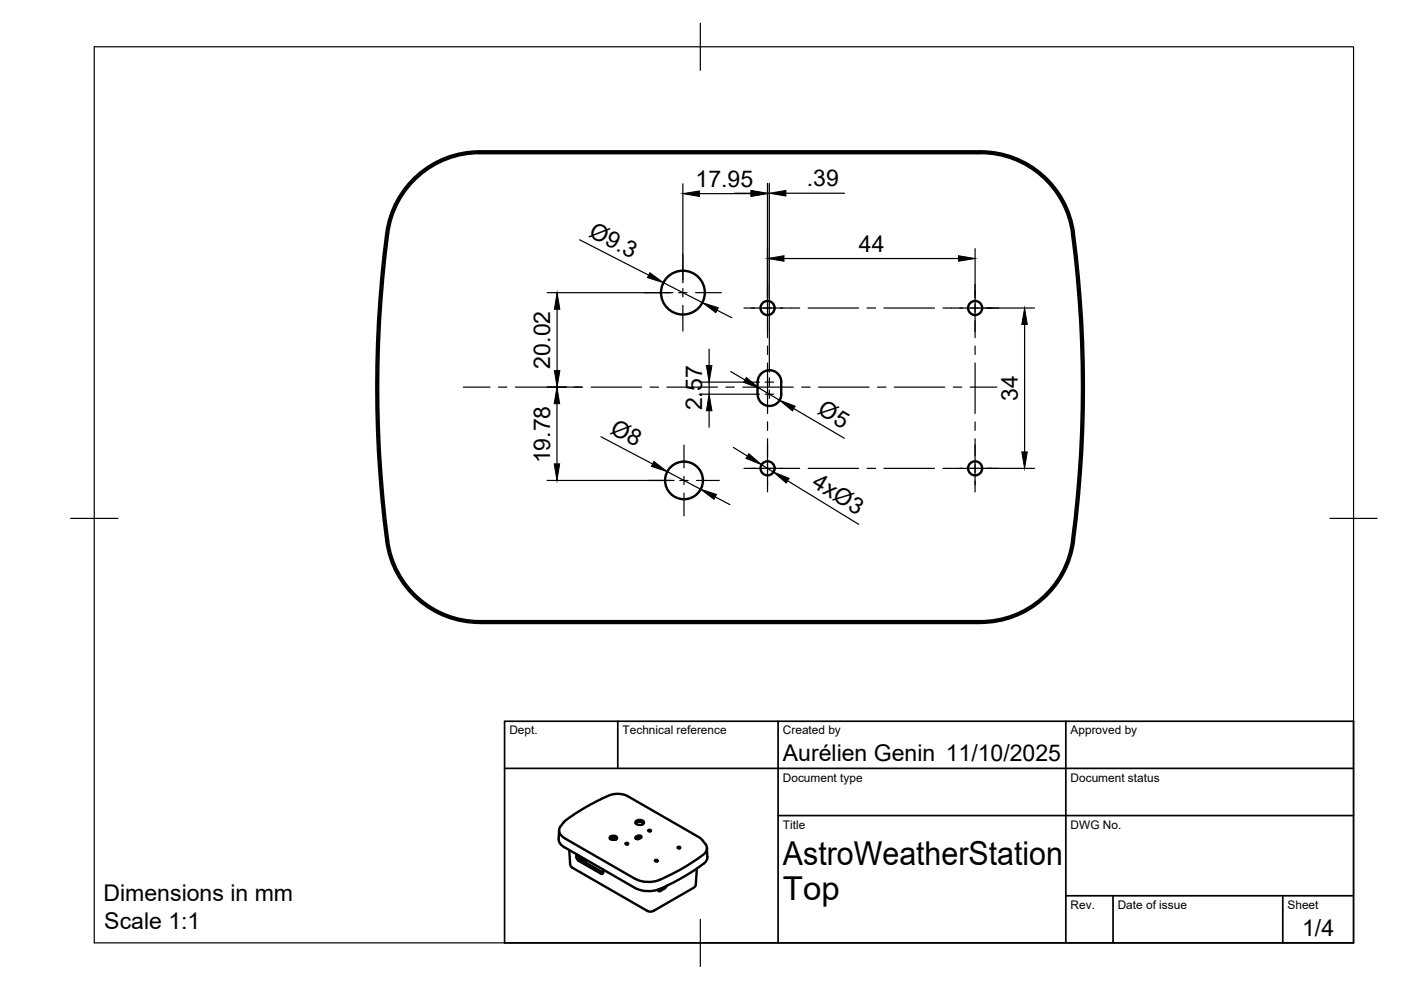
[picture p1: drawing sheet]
<svg xmlns="http://www.w3.org/2000/svg" width="297mm" height="210mm" viewBox="0 0 297 210" stroke-linecap="round" stroke-linejoin="round" font-family="sans-serif">
<!-- layer: Visible -->
<g fill="none" stroke="#000" stroke-width=".51">
<path d="M101.7 32.5h106.2M101.7 32.5a19.6 19.6 0 0 0-19.4 17.1 247.5 247.5 0 0 0 .3 66.7 19.6 19.6 0 0 0 19.1 15.4h106.2M207.9 32.1h-106.2a20 20 0 0 0-19.8 17.4 248.3 248.3 0 0 0 .3 66.9 20 20 0 0 0 19.5 15.7h106.2M207.9 32.5a19.6 19.6 0 0 1 19.4 17M207.9 32.1a20 20 0 0 1 19.8 17.4 249.2 249.2 0 0 1-.3 66.9 20 20 0 0 1-19.5 15.7M227.3 49.6a250.9 250.9 0 0 1 0 65M160.6 81v2.6M160.6 81a2.51 2.51 0 0 1 2.5-2.5 2.51 2.51 0 0 1 2.6 2.5M165.6 81l.1 2.6a2.51 2.51 0 0 1-2.6 2.5 2.51 2.51 0 0 1-2.5-2.5M227.3 114.6a19.6 19.6 0 0 1-19.4 17.1M118.5 176l-.1 1.9a1.91 1.91 0 0 0 1.2 1.7l15 8.7a6.8 6.8 0 0 0 6.8-.5 35.9 35.9 0 0 0 8.3-5.2l.3-.9M119.7 177.7l15 8.6a6.2 6.2 0 0 0 5.2 .2"/>
<path d="M119.7 177.7a1.63 1.63 0 0 1-.8-2.5l.8-1.1 1-.7 4.6-2.9 3.8-1.8 1.1-.3 1.3-.1 1.6 .5 15.1 8.7 1.3 1.4M129.3 177.5l.7-.3a.57 .57 0 0 1 .8 .6l-.8 .3a.57 .57 0 0 1-.7-.6zM129.3 177.9l.7-.3 .7 .3M130.7 177.8l-.2 .2M132.7 178.8l.3-.1 .2 .2-.4 .2-.2-.2zM134.8 174.2a1.13 1.13 0 0 1 1.7 .2 1.06 1.06 0 0 1-1.8 0zM134.8 174.6a1.25 1.25 0 0 1 1.7 0M134.8 177.4a.87 .87 0 0 1 1.2 0l-.1 .2M134.8 177.4l-.1 .3 .1 .1a.98 .98 0 0 0 1.1-.2M135 177.8l.3 .1M135.9 177.6a.98 .98 0 0 0-1.1 .2M137.5 176l.3-.1 .2 .2-.4 .2-.2-.2z"/>
<path d="M143.7 179.6l.3-.1 .3 .2-.4 .2-.3-.2zM149.6 178.9a1.53 1.53 0 0 1-.5 2.3l-5 3.3-4.2 2.1M149.9 179.8l.1 1.9M120.7 180.2l.2 3.1M120.9 183.3l.1 .3 .3 .4M121.3 184l15.9 9.1 .6 .2 .8-.2 8.6-5 .3-.5 .2-3.5M122.2 181.1v.7M122.2 181.7l.4 .8 4.8 2.8M122.6 181.3v.2M122.6 181.5l.5 .7 4.8 2.8M123 182.2h.5l.5 .1 .1 .6M127.8 184.4l.1 .6"/>
<path d="M127.9 185l-.1 .2h-.3M137.2 193.1h.1M138.6 193.1h.1M138.9 182.4l.3-.1 .2 .2-.3 .2-.3-.2zM139.9 188.5l-.4 .2M141.4 187.8a2.04 2.04 0 0 1-1.4 1.1h-.4l-.1-.3"/>
<circle cx="144.8" cy="62" r="4.6"/>
<circle cx="162.7" cy="65.3" r="1.49"/>
<circle cx="206.7" cy="65.3" r="1.49"/>
<circle cx="162.7" cy="99.3" r="1.49"/>
<circle cx="206.7" cy="99.3" r="1.49"/>
<circle cx="145" cy="101.9" r="4"/>
</g>
<!-- layer: TITLEBLOCK -->
<path d="M107 152.9h180v47h-180zM131 152.9v10M165 152.9v47M226 152.9v47M107 162.9h180M165 172.9h122M226 189.9h61M236 189.9v10M272 189.9v10" fill="none" stroke="#000" stroke-width=".36"/>
<!-- layer: BORDER -->
<path d="M20 9.9h267v190h-267zM148.5 4.9v10M15 109.9h10M282 109.9h10M148.5 194.9v10" fill="none" stroke="#000" stroke-width=".25"/>
<!-- layer: FD_Dimensions -->
<g fill="none" stroke="#000" stroke-width=".25">
<path d="M144.8 39v21M162.7 38.9v24.3M163.1 38.9v40M122.9 50.8l14.6 7.5M140.7 59.9l8.2 4.3M148.3 41.1h10.9M155.7 41h3.5M162.7 41h.4M166.2 54.8h37M166.6 41h12.4M206.7 52.7v10.5M116 62.1h26.7"/>
<path d="M118.1 65.6v13M150.3 74v3.5M152 65.8l3.2 1.6M154.9 78.8l3 1.8M208.8 65.3h10.5M217.2 68.8v27M116 82.1h7.3M118.1 85.6v12.8M127.4 92.6l11 5.8M148.3 81h12.7M148.3 83.6h12.7M150.3 81v2.6"/>
<path d="M150.3 87.1v3.5M155.5 94.9l3 1.8M161 82.3l4.3 2.6M161.5 98.5l2.5 1.6M168.3 86.6l10.7 6.3M208.8 99.3h10.5M116 101.9h26.9M141.5 100l7 3.7M151.7 105.4l3 1.6M167 101.9l15.1 9.3"/>
</g>
<g fill="#000" stroke="#000" stroke-width=".21">
<path d="M137.8 57.8l2.9 2.1-3.4-1zM144.8 41.1l3.5-.6v1.1zM159.2 40.5l3.5 .6-3.5 .5zM159.2 40.4l3.5 .6-3.5 .6zM162.7 54.8l3.5-.6v1.2zM163.1 41l3.5-.6v1.2zM203.2 54.2l3.5 .6-3.5 .6zM118.1 62.1l.6 3.5h-1.2zM117.5 78.6h1.2l-.6 3.5zM149.8 77.5h1.1l-.6 3.5zM148.9 64.2l3.4 1-.5 1.1zM217.2 65.3l.6 3.5h-1.2z"/>
<path d="M117.5 98.4h1.2l-.6 3.5zM118.1 82.1l.6 3.5h-1.2zM138.6 97.8l2.9 2.2-3.4-1.1zM150.3 83.6l.6 3.5h-1.1zM158.2 80l2.8 2.3-3.4-1.2zM158.8 96.2l2.7 2.3-3.3-1.3zM165.3 84.9l3.3 1.2-.6 1zM216.6 95.8h1.2l-.6 3.5zM148.5 103.7l3.4 1.1-.5 1.1zM164 100.1l3.3 1.3-.6 1z"/>
</g>
<!-- layer: Smart Centers -->
<g fill="none" stroke="#000" stroke-width=".25">
<path d="M144.8 53.9v5.5M136.6 62.1h5.5M143.9 62.1h1.8M144.8 61.2v1.7M144.8 64.7v5.5M147.5 62.1h5.4M157.7 65.3h11.8M162.7 60.3v11.3M162.7 73.4v1.8M162.7 77v10.7M171.3 65.3h10.8M183.8 65.3h1.8"/>
<path d="M187.4 65.3h10.7M199.9 65.3h11.8M206.7 60.3v11.3M206.7 73.4v1.8M206.7 77v10.7M98.2 82.1h5.7M105.7 82.1h1.8M109.3 82.1h10.7M121.8 82.1h1.7M125.3 82.1h10.7M137.8 82.1h1.8M141.4 82.1h10.7"/>
<path d="M145 94.4v4.8M153.9 82.1h1.8M157.5 82.1h10.7M157.7 99.3h11.8M162.2 83.6h1.8M162.2 81h1.8M162.7 89.4v1.8M162.7 93v11.3M163.1 80.1v1.8M163.1 82.7v1.8M170 82.1h1.8M171.3 99.3h10.8"/>
<path d="M173.5 82.1h10.8M183.8 99.3h1.8M186.1 82.1h1.7M187.4 99.3h10.7M189.6 82.1h10.7M199.9 99.3h11.8M202.1 82.1h1.8M205.7 82.1h5.6M206.7 89.4v1.8M206.7 93v11.3M137.5 101.9h4.8M144.1 101.9h1.8"/>
<path d="M145 101v1.8M145 104.5v4.9M147.7 101.9h4.8"/>
</g>
<g font-size="7">
<text x="166" y="183.4">AstroWeatherStation</text>
<text x="166" y="190.9">Top</text>
</g>
<g font-size="4.9">
<text x="147.5" y="39.6">17.95</text>
<text x="171.1" y="39.5">.39</text>
<text x="124.6" y="50" transform="rotate(27 124.6 50)">Ø9.3</text>
<text x="182.1" y="53.4">44</text>
<text x="116.6" y="78.1" transform="rotate(-90 116.6 78.1)">20.02</text>
<text x="148.9" y="87" transform="rotate(-90 148.9 87)">2.57</text>
<text x="173.1" y="87.7" transform="rotate(30 173.1 87.7)">Ø5</text>
<text x="215.8" y="85" transform="rotate(-90 215.8 85)">34</text>
<text x="129.2" y="91.8" transform="rotate(28 129.2 91.8)">Ø8</text>
<text x="116.6" y="98.2" transform="rotate(-90 116.6 98.2)">19.78</text>
<text x="171.9" y="103.1" transform="rotate(32 171.9 103.1)">4xØ3</text>
<text x="166" y="161.4">Aurélien Genin 11/10/2025</text>
<text x="21.9" y="191">Dimensions in mm</text>
<text x="22.1" y="196.9">Scale 1:1</text>
<text x="276.1" y="198.6">1/4</text>
</g>
<g font-size="2.5">
<text x="108" y="155.7">Dept.</text>
<text x="132" y="155.7">Technical reference</text>
<text x="166" y="155.7">Created by</text>
<text x="227" y="155.7">Approved by</text>
<text x="166" y="165.7">Document type</text>
<text x="227" y="165.7">Document status</text>
<text x="166" y="175.7">Title</text>
<text x="227" y="175.7">DWG No.</text>
<text x="227" y="192.7">Rev.</text>
<text x="237" y="192.7">Date of issue</text>
<text x="273" y="192.7">Sheet</text>
</g>
</svg>
